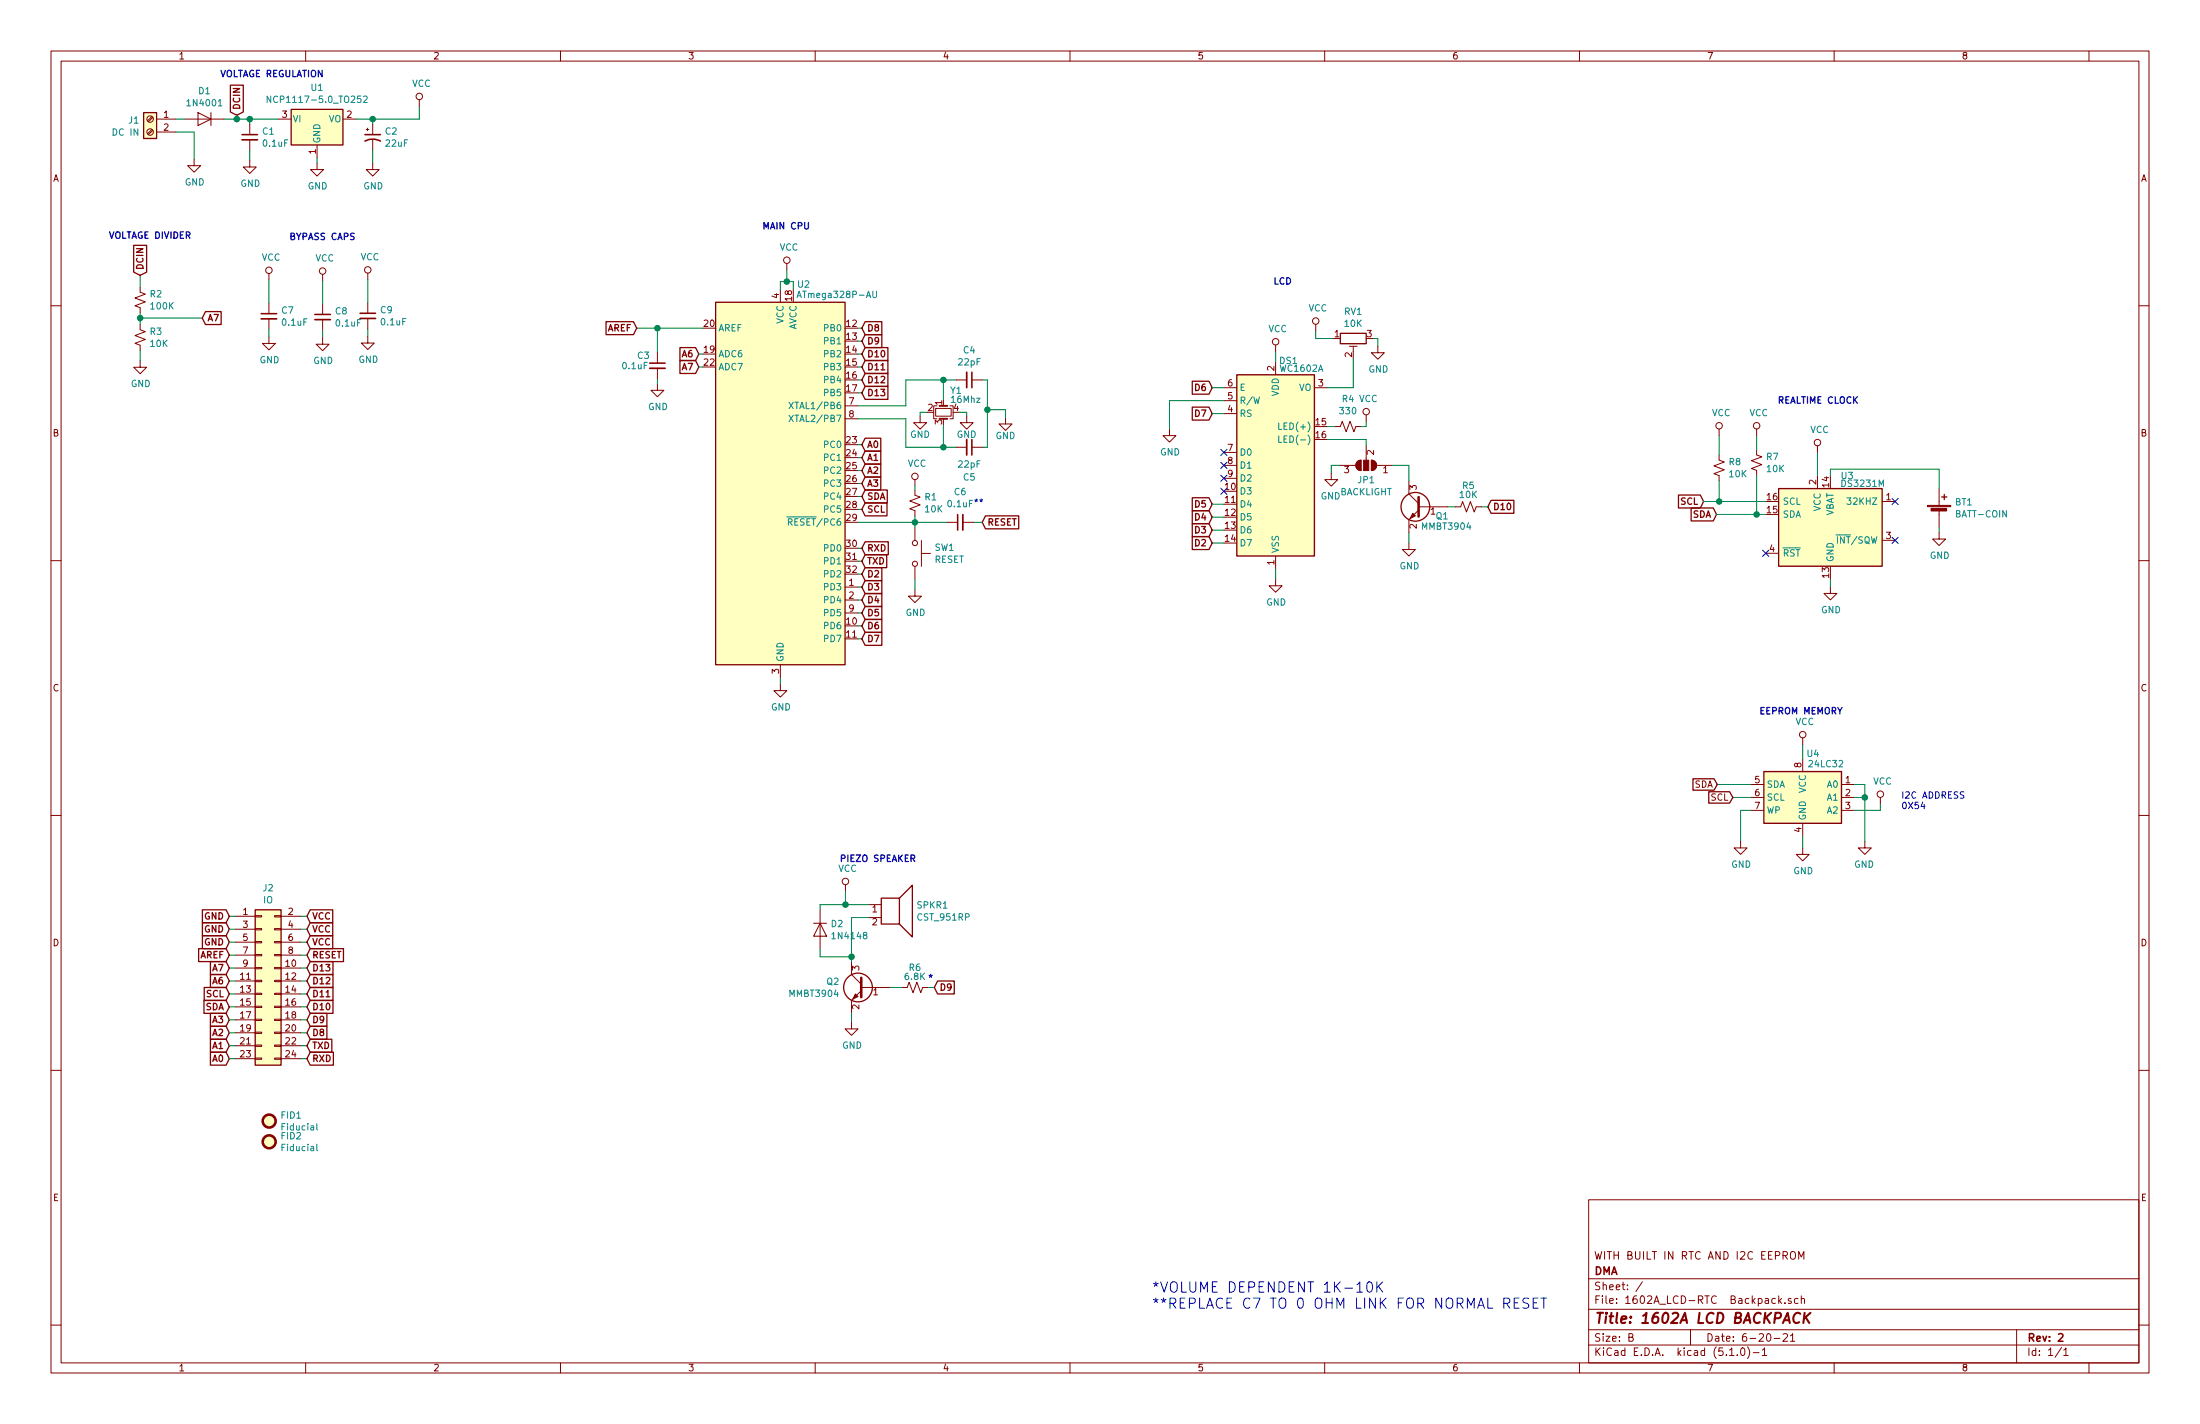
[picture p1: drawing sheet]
EESchema Schematic File Version 4
LIBS:1602A_LCD-RTC  Backpack-cache
EELAYER 29 0
EELAYER END
$Descr B 17000 11000
encoding utf-8
Sheet 1 1
Title "1602A LCD BACKPACK"
Date "6-20-21"
Rev "2"
Comp "DMA"
Comment1 "WITH BUILT IN RTC AND I2C EEPROM"
Comment2 ""
Comment3 ""
Comment4 ""
$EndDescr
$Comp
L Display_Character:WC1602A DS1
U 1 1
P 9857 3595
F 0 "DS1" H 9957 4405 50  0000 C CNN
F 1 "WC1602A" H 10057 4345 50  0000 C CNN
F 2 "Display:WC1602A" H 9857 2695 50  0001 C CIN
F 3 "http://www.wincomlcd.com/pdf/WC1602A-SFYLYHTC06.pdf" H 10557 3595 50  0001 C CNN
	1    9857 3595
	1    0    0    -1  
$EndComp
$Comp
L MCU_Microchip_ATmega:ATmega328P-AU U2
U 1 1
P 6030 3735
F 0 "U2" H 6210 5275 50  0000 C CNN
F 1 "ATmega328P-AU" H 6470 5195 50  0000 C CNN
F 2 "Package_QFP:TQFP-32_7x7mm_P0.8mm" H 6030 3735 50  0001 C CIN
F 3 "http://ww1.microchip.com/downloads/en/DeviceDoc/ATmega328_P%20AVR%20MCU%20with%20picoPower%20Technology%20Data%20Sheet%2040001984A.pdf" H 6030 3735 50  0001 C CNN
	1    6030 3735
	1    0    0    -1  
$EndComp
$Comp
L Device:R_Small_US R7
U 1 1
P 13574 3574
F 0 "R7" H 13644 3621 50  0000 L CNN
F 1 "10K" H 13644 3528 50  0000 L CNN
F 2 "Resistor_SMD:R_0805_2012Metric_Pad1.15x1.40mm_HandSolder" H 13574 3574 50  0001 C CNN
F 3 "~" H 13574 3574 50  0001 C CNN
	1    13574 3574
	1    0    0    -1  
$EndComp
$Comp
L Transistor_BJT:MMBT3904 Q2
U 1 1
P 6680 7628
F 0 "Q2" H 6871 7675 50  0000 L CNN
F 1 "MMBT3904" H 6871 7582 50  0000 L CNN
F 2 "Package_TO_SOT_SMD:SOT-23" H 6880 7553 50  0001 L CIN
F 3 "https://www.fairchildsemi.com/datasheets/2N/2N3904.pdf" H 6680 7628 50  0001 L CNN
	1    6680 7628
	-1   0    0    -1  
$EndComp
$Comp
L Device:CP1_Small C2
U 1 1
P 2880 1060
F 0 "C2" H 2971 1107 50  0000 L CNN
F 1 "22uF" H 2971 1014 50  0000 L CNN
F 2 "Capacitor_Tantalum_SMD:CP_EIA-3528-21_Kemet-B" H 2880 1060 50  0001 C CNN
F 3 "~" H 2880 1060 50  0001 C CNN
	1    2880 1060
	1    0    0    -1  
$EndComp
$Comp
L Switch:SW_Push SW1
U 1 1
P 7070 4275
F 0 "SW1" V 7023 4425 50  0000 L CNN
F 1 "RESET" V 7116 4425 50  0000 L CNN
F 2 "Button_Switch_SMD:SW_SPST_CK_RS282G05A3" H 7070 4475 50  0001 C CNN
F 3 "~" H 7070 4475 50  0001 C CNN
	1    7070 4275
	0    1    1    0   
$EndComp
$Comp
L Timer_RTC:DS3231M U3
U 1 1
P 14144 4074
F 0 "U3" H 14274 4474 50  0000 C CNN
F 1 "DS3231M" H 14394 4414 50  0000 C CNN
F 2 "Package_SO:SOIC-16W_7.5x10.3mm_P1.27mm" H 14144 3474 50  0001 C CNN
F 3 "http://datasheets.maximintegrated.com/en/ds/DS3231.pdf" H 14414 4124 50  0001 C CNN
	1    14144 4074
	1    0    0    -1  
$EndComp
$Comp
L Device:C_Small C1
U 1 1
P 1930 1060
F 0 "C1" H 2022 1107 50  0000 L CNN
F 1 "0.1uF" H 2022 1014 50  0000 L CNN
F 2 "Capacitor_SMD:C_0805_2012Metric_Pad1.15x1.40mm_HandSolder" H 1930 1060 50  0001 C CNN
F 3 "~" H 1930 1060 50  0001 C CNN
	1    1930 1060
	1    0    0    -1  
$EndComp
Wire Wire Line
	6630 2535 6660 2535
Wire Wire Line
	6630 2635 6660 2635
Wire Wire Line
	6630 2735 6660 2735
Wire Wire Line
	6630 2835 6660 2835
Wire Wire Line
	6630 2935 6660 2935
Wire Wire Line
	6630 3435 6660 3435
Wire Wire Line
	6630 3535 6660 3535
Wire Wire Line
	6630 3635 6660 3635
Wire Wire Line
	6630 3735 6660 3735
Wire Wire Line
	6630 3835 6660 3835
Wire Wire Line
	6630 3935 6660 3935
Wire Wire Line
	6630 4235 6660 4235
Wire Wire Line
	6630 4335 6660 4335
Wire Wire Line
	6630 4435 6660 4435
Wire Wire Line
	6630 4535 6660 4535
Wire Wire Line
	6630 4635 6660 4635
Wire Wire Line
	6630 4735 6660 4735
Wire Wire Line
	6630 4835 6660 4835
Wire Wire Line
	6630 4935 6660 4935
Text GLabel 6660 3435 2    50   Input ~ 10
A0
Text GLabel 6660 3535 2    50   Input ~ 10
A1
Text GLabel 6660 3635 2    50   Input ~ 10
A2
Text GLabel 6660 3735 2    50   Input ~ 10
A3
Text GLabel 6660 3835 2    50   Input ~ 10
SDA
Text GLabel 6660 3935 2    50   Input ~ 10
SCL
Text GLabel 7590 4035 2    50   Input ~ 10
RESET
Text GLabel 5400 2735 0    50   Input ~ 10
A6
Text GLabel 5400 2835 0    50   Input ~ 10
A7
Wire Wire Line
	5400 2735 5430 2735
Wire Wire Line
	5400 2835 5430 2835
Text GLabel 6660 4235 2    50   Input ~ 10
RXD
Text GLabel 6660 4335 2    50   Input ~ 10
TXD
Text GLabel 6660 4435 2    50   Input ~ 10
D2
Text GLabel 6660 4535 2    50   Input ~ 10
D3
Text GLabel 6660 4635 2    50   Input ~ 10
D4
Text GLabel 6660 4735 2    50   Input ~ 10
D5
Text GLabel 6660 4835 2    50   Input ~ 10
D6
Text GLabel 6660 4935 2    50   Input ~ 10
D7
Text GLabel 6660 2535 2    50   Input ~ 10
D8
Text GLabel 6660 2635 2    50   Input ~ 10
D9
Text GLabel 6660 2735 2    50   Input ~ 10
D10
Text GLabel 6660 2835 2    50   Input ~ 10
D11
Text GLabel 6660 2935 2    50   Input ~ 10
D12
Wire Wire Line
	6030 2235 6030 2175
Wire Wire Line
	6030 2175 6080 2175
Wire Wire Line
	6130 2175 6130 2235
Wire Wire Line
	6080 2175 6080 2085
Connection ~ 6080 2175
Wire Wire Line
	6080 2175 6130 2175
$Comp
L power:VCC #PWR0101
U 1 1
P 6080 2085
F 0 "#PWR0101" H 6080 1935 50  0001 C CNN
F 1 "VCC" H 6097 2261 50  0000 C CNN
F 2 "" H 6080 2085 50  0001 C CNN
F 3 "" H 6080 2085 50  0001 C CNN
	1    6080 2085
	1    0    0    -1  
$EndComp
Wire Wire Line
	5080 2535 5080 2725
Wire Wire Line
	4920 2535 5080 2535
$Comp
L power:GND #PWR0102
U 1 1
P 5080 2965
F 0 "#PWR0102" H 5080 2715 50  0001 C CNN
F 1 "GND" H 5085 2789 50  0000 C CNN
F 2 "" H 5080 2965 50  0001 C CNN
F 3 "" H 5080 2965 50  0001 C CNN
	1    5080 2965
	1    0    0    -1  
$EndComp
Wire Wire Line
	5080 2965 5080 2925
$Comp
L power:GND #PWR0103
U 1 1
P 7070 4555
F 0 "#PWR0103" H 7070 4305 50  0001 C CNN
F 1 "GND" H 7075 4379 50  0000 C CNN
F 2 "" H 7070 4555 50  0001 C CNN
F 3 "" H 7070 4555 50  0001 C CNN
	1    7070 4555
	1    0    0    -1  
$EndComp
$Comp
L Device:R_Small_US R1
U 1 1
P 7070 3885
F 0 "R1" H 7140 3932 50  0000 L CNN
F 1 "10K" H 7140 3839 50  0000 L CNN
F 2 "Resistor_SMD:R_0805_2012Metric_Pad1.15x1.40mm_HandSolder" H 7070 3885 50  0001 C CNN
F 3 "~" H 7070 3885 50  0001 C CNN
	1    7070 3885
	1    0    0    -1  
$EndComp
$Comp
L power:VCC #PWR0104
U 1 1
P 7070 3755
F 0 "#PWR0104" H 7070 3605 50  0001 C CNN
F 1 "VCC" H 7087 3931 50  0000 C CNN
F 2 "" H 7070 3755 50  0001 C CNN
F 3 "" H 7070 3755 50  0001 C CNN
	1    7070 3755
	1    0    0    -1  
$EndComp
Wire Wire Line
	7070 3785 7070 3755
Wire Wire Line
	6630 3035 6660 3035
Text GLabel 6660 3035 2    50   Input ~ 10
D13
$Comp
L Device:Battery_Cell BT1
U 1 1
P 14984 3974
F 0 "BT1" H 15104 4071 50  0000 L CNN
F 1 "BATT-COIN" H 15104 3978 50  0000 L CNN
F 2 "Battery:BatteryHolder_Keystone_3000_1x12mm" V 14984 4034 50  0001 C CNN
F 3 "~" V 14984 4034 50  0001 C CNN
	1    14984 3974
	1    0    0    -1  
$EndComp
Wire Wire Line
	7070 4555 7070 4475
Wire Wire Line
	7070 4075 7070 4035
Wire Wire Line
	6630 4035 7070 4035
Wire Wire Line
	7070 4035 7070 3985
Text GLabel 9367 3195 0    50   Input ~ 10
D7
Text GLabel 9367 2995 0    50   Input ~ 10
D6
Text GLabel 9367 3895 0    50   Input ~ 10
D5
Text GLabel 9367 3995 0    50   Input ~ 10
D4
Text GLabel 9367 4095 0    50   Input ~ 10
D3
Text GLabel 9367 4195 0    50   Input ~ 10
D2
Wire Wire Line
	9457 3895 9367 3895
Wire Wire Line
	9457 3995 9367 3995
Wire Wire Line
	9457 4095 9367 4095
Wire Wire Line
	9457 4195 9367 4195
Wire Wire Line
	9457 3195 9367 3195
Wire Wire Line
	9457 2995 9367 2995
Wire Wire Line
	10357 3595 10287 3595
$Comp
L power:GND #PWR0107
U 1 1
P 9857 4475
F 0 "#PWR0107" H 9857 4225 50  0001 C CNN
F 1 "GND" H 9862 4299 50  0000 C CNN
F 2 "" H 9857 4475 50  0001 C CNN
F 3 "" H 9857 4475 50  0001 C CNN
	1    9857 4475
	1    0    0    -1  
$EndComp
Wire Wire Line
	9857 4475 9857 4395
Wire Wire Line
	9457 3095 9037 3095
Wire Wire Line
	9037 3095 9037 3315
$Comp
L power:GND #PWR0108
U 1 1
P 9037 3315
F 0 "#PWR0108" H 9037 3065 50  0001 C CNN
F 1 "GND" H 9042 3139 50  0000 C CNN
F 2 "" H 9037 3315 50  0001 C CNN
F 3 "" H 9037 3315 50  0001 C CNN
	1    9037 3315
	1    0    0    -1  
$EndComp
Wire Wire Line
	9857 2795 9857 2715
$Comp
L power:VCC #PWR0109
U 1 1
P 9857 2715
F 0 "#PWR0109" H 9857 2565 50  0001 C CNN
F 1 "VCC" H 9874 2891 50  0000 C CNN
F 2 "" H 9857 2715 50  0001 C CNN
F 3 "" H 9857 2715 50  0001 C CNN
	1    9857 2715
	1    0    0    -1  
$EndComp
Wire Wire Line
	2880 920  2880 960 
Wire Wire Line
	3240 920  3240 820 
Connection ~ 2880 920 
$Comp
L power:VCC #PWR0112
U 1 1
P 3240 820
F 0 "#PWR0112" H 3240 670 50  0001 C CNN
F 1 "VCC" H 3257 996 50  0000 C CNN
F 2 "" H 3240 820 50  0001 C CNN
F 3 "" H 3240 820 50  0001 C CNN
	1    3240 820 
	1    0    0    -1  
$EndComp
Wire Wire Line
	1930 960  1930 920 
Connection ~ 1930 920 
Wire Wire Line
	1930 920  2150 920 
Wire Wire Line
	2450 1220 2450 1260
Wire Wire Line
	2880 1160 2880 1260
Wire Wire Line
	1930 1160 1930 1240
$Comp
L power:GND #PWR0113
U 1 1
P 1930 1240
F 0 "#PWR0113" H 1930 990 50  0001 C CNN
F 1 "GND" H 1935 1064 50  0000 C CNN
F 2 "" H 1930 1240 50  0001 C CNN
F 3 "" H 1930 1240 50  0001 C CNN
	1    1930 1240
	1    0    0    -1  
$EndComp
$Comp
L power:GND #PWR0114
U 1 1
P 2450 1260
F 0 "#PWR0114" H 2450 1010 50  0001 C CNN
F 1 "GND" H 2455 1084 50  0000 C CNN
F 2 "" H 2450 1260 50  0001 C CNN
F 3 "" H 2450 1260 50  0001 C CNN
	1    2450 1260
	1    0    0    -1  
$EndComp
$Comp
L power:GND #PWR0115
U 1 1
P 2880 1260
F 0 "#PWR0115" H 2880 1010 50  0001 C CNN
F 1 "GND" H 2885 1084 50  0000 C CNN
F 2 "" H 2880 1260 50  0001 C CNN
F 3 "" H 2880 1260 50  0001 C CNN
	1    2880 1260
	1    0    0    -1  
$EndComp
$Comp
L power:GND #PWR0116
U 1 1
P 1500 1230
F 0 "#PWR0116" H 1500 980 50  0001 C CNN
F 1 "GND" H 1505 1054 50  0000 C CNN
F 2 "" H 1500 1230 50  0001 C CNN
F 3 "" H 1500 1230 50  0001 C CNN
	1    1500 1230
	1    0    0    -1  
$EndComp
Wire Wire Line
	1730 920  1830 920 
Wire Wire Line
	13284 3874 13284 3714
Wire Wire Line
	13644 3974 13574 3974
Text GLabel 13164 3874 0    50   Input ~ 10
SCL
Text GLabel 13264 3974 0    50   Input ~ 10
SDA
Wire Wire Line
	13574 3974 13574 3674
Connection ~ 13574 3974
$Comp
L Device:R_Small_US R8
U 1 1
P 13284 3614
F 0 "R8" H 13354 3661 50  0000 L CNN
F 1 "10K" H 13354 3568 50  0000 L CNN
F 2 "Resistor_SMD:R_0805_2012Metric_Pad1.15x1.40mm_HandSolder" H 13284 3614 50  0001 C CNN
F 3 "~" H 13284 3614 50  0001 C CNN
	1    13284 3614
	1    0    0    -1  
$EndComp
Wire Wire Line
	13264 3974 13574 3974
Connection ~ 13284 3874
Wire Wire Line
	13284 3874 13644 3874
Wire Wire Line
	13164 3874 13284 3874
Wire Wire Line
	13574 3474 13574 3364
Wire Wire Line
	13284 3514 13284 3364
$Comp
L power:VCC #PWR0117
U 1 1
P 13574 3364
F 0 "#PWR0117" H 13574 3214 50  0001 C CNN
F 1 "VCC" H 13591 3540 50  0000 C CNN
F 2 "" H 13574 3364 50  0001 C CNN
F 3 "" H 13574 3364 50  0001 C CNN
	1    13574 3364
	1    0    0    -1  
$EndComp
$Comp
L power:VCC #PWR0118
U 1 1
P 13284 3364
F 0 "#PWR0118" H 13284 3214 50  0001 C CNN
F 1 "VCC" H 13301 3540 50  0000 C CNN
F 2 "" H 13284 3364 50  0001 C CNN
F 3 "" H 13284 3364 50  0001 C CNN
	1    13284 3364
	1    0    0    -1  
$EndComp
Wire Wire Line
	14044 3674 14044 3494
$Comp
L power:VCC #PWR0119
U 1 1
P 14044 3494
F 0 "#PWR0119" H 14044 3344 50  0001 C CNN
F 1 "VCC" H 14061 3670 50  0000 C CNN
F 2 "" H 14044 3494 50  0001 C CNN
F 3 "" H 14044 3494 50  0001 C CNN
	1    14044 3494
	1    0    0    -1  
$EndComp
Wire Wire Line
	14144 3674 14144 3624
Wire Wire Line
	14144 3624 14984 3624
Wire Wire Line
	14984 3624 14984 3774
Wire Wire Line
	14984 4074 14984 4114
$Comp
L power:GND #PWR0120
U 1 1
P 14984 4114
F 0 "#PWR0120" H 14984 3864 50  0001 C CNN
F 1 "GND" H 14989 3938 50  0000 C CNN
F 2 "" H 14984 4114 50  0001 C CNN
F 3 "" H 14984 4114 50  0001 C CNN
	1    14984 4114
	1    0    0    -1  
$EndComp
Wire Wire Line
	14144 4474 14144 4534
$Comp
L power:GND #PWR0121
U 1 1
P 14144 4534
F 0 "#PWR0121" H 14144 4284 50  0001 C CNN
F 1 "GND" H 14149 4358 50  0000 C CNN
F 2 "" H 14144 4534 50  0001 C CNN
F 3 "" H 14144 4534 50  0001 C CNN
	1    14144 4534
	1    0    0    -1  
$EndComp
Wire Wire Line
	6580 7828 6580 7898
$Comp
L power:GND #PWR0122
U 1 1
P 6580 7898
F 0 "#PWR0122" H 6580 7648 50  0001 C CNN
F 1 "GND" H 6585 7722 50  0000 C CNN
F 2 "" H 6580 7898 50  0001 C CNN
F 3 "" H 6580 7898 50  0001 C CNN
	1    6580 7898
	1    0    0    -1  
$EndComp
Wire Wire Line
	6880 7628 6970 7628
Wire Wire Line
	7170 7628 7220 7628
Text GLabel 7220 7628 2    50   Input ~ 10
D9
Wire Wire Line
	6030 5235 6030 5285
$Comp
L power:GND #PWR0124
U 1 1
P 6030 5285
F 0 "#PWR0124" H 6030 5035 50  0001 C CNN
F 1 "GND" H 6035 5109 50  0000 C CNN
F 2 "" H 6030 5285 50  0001 C CNN
F 3 "" H 6030 5285 50  0001 C CNN
	1    6030 5285
	1    0    0    -1  
$EndComp
Wire Wire Line
	10457 2995 10457 2765
Wire Wire Line
	10257 2995 10457 2995
Wire Wire Line
	10517 3295 10557 3295
Wire Wire Line
	10557 3295 10557 3255
$Comp
L power:VCC #PWR0130
U 1 1
P 10557 3255
F 0 "#PWR0130" H 10557 3105 50  0001 C CNN
F 1 "VCC" H 10574 3431 50  0000 C CNN
F 2 "" H 10557 3255 50  0001 C CNN
F 3 "" H 10557 3255 50  0001 C CNN
	1    10557 3255
	1    0    0    -1  
$EndComp
$Comp
L power:GND #PWR0131
U 1 1
P 10287 3655
F 0 "#PWR0131" H 10287 3405 50  0001 C CNN
F 1 "GND" H 10292 3479 50  0000 C CNN
F 2 "" H 10287 3655 50  0001 C CNN
F 3 "" H 10287 3655 50  0001 C CNN
	1    10287 3655
	-1   0    0    -1  
$EndComp
Wire Wire Line
	10287 3655 10287 3595
Text GLabel 2372 7078 2    50   Input ~ 10
VCC
Text GLabel 2372 7178 2    50   Input ~ 10
VCC
Text GLabel 1772 7178 0    50   Input ~ 10
GND
Text GLabel 1772 7278 0    50   Input ~ 10
GND
Text GLabel 1772 8178 0    50   Input ~ 10
A0
Text GLabel 1772 8078 0    50   Input ~ 10
A1
Text GLabel 1772 7978 0    50   Input ~ 10
A2
Text GLabel 1772 7878 0    50   Input ~ 10
A3
Text GLabel 1772 7678 0    50   Input ~ 10
SCL
Text GLabel 1772 7778 0    50   Input ~ 10
SDA
Text GLabel 1772 7578 0    50   Input ~ 10
A6
Text GLabel 1772 7478 0    50   Input ~ 10
A7
Text GLabel 2372 7978 2    50   Input ~ 10
D8
Text GLabel 2372 7878 2    50   Input ~ 10
D9
Text GLabel 2372 7778 2    50   Input ~ 10
D10
Text GLabel 2372 7678 2    50   Input ~ 10
D11
Text GLabel 2372 7578 2    50   Input ~ 10
D12
Text GLabel 2372 7478 2    50   Input ~ 10
D13
Text GLabel 2372 7378 2    50   Input ~ 10
RESET
Wire Wire Line
	2372 7078 2322 7078
Wire Wire Line
	2372 7178 2322 7178
Wire Wire Line
	2372 7278 2322 7278
Wire Wire Line
	2372 7378 2322 7378
Wire Wire Line
	2372 7478 2322 7478
Wire Wire Line
	2372 7578 2322 7578
Wire Wire Line
	2372 7678 2322 7678
Wire Wire Line
	2372 7778 2322 7778
Wire Wire Line
	2372 7878 2322 7878
Wire Wire Line
	2372 7978 2322 7978
Wire Wire Line
	2372 8078 2322 8078
Wire Wire Line
	2372 8178 2322 8178
Wire Wire Line
	1822 7078 1772 7078
Wire Wire Line
	1822 7178 1772 7178
Wire Wire Line
	1822 7278 1772 7278
Wire Wire Line
	1822 7378 1772 7378
Wire Wire Line
	1822 7478 1772 7478
Wire Wire Line
	1822 7578 1772 7578
Wire Wire Line
	1822 7678 1772 7678
Wire Wire Line
	1822 7778 1772 7778
Wire Wire Line
	1822 7978 1772 7978
Wire Wire Line
	1822 7878 1772 7878
Wire Wire Line
	1822 8078 1772 8078
Wire Wire Line
	1822 8178 1772 8178
NoConn ~ 9457 3495
NoConn ~ 9457 3595
NoConn ~ 9457 3695
NoConn ~ 9457 3795
NoConn ~ 13644 4274
NoConn ~ 14644 4174
NoConn ~ 14644 3874
Text GLabel 1772 7078 0    50   Input ~ 10
GND
$Comp
L Regulator_Linear:NCP1117-5.0_TO252 U1
U 1 1
P 2450 920
F 0 "U1" H 2450 1165 50  0000 C CNN
F 1 "NCP1117-5.0_TO252" H 2450 1072 50  0000 C CNN
F 2 "Package_TO_SOT_SMD:TO-252-2" H 2450 1145 50  0001 C CNN
F 3 "http://www.onsemi.com/pub_link/Collateral/NCP1117-D.PDF" H 2450 920 50  0001 C CNN
	1    2450 920 
	1    0    0    -1  
$EndComp
$Comp
L Connector:Screw_Terminal_01x02 J1
U 1 1
P 1160 920
F 0 "J1" H 1240 912 50  0000 L CNN
F 1 "DC IN" H 1240 819 50  0000 L CNN
F 2 "TerminalBlock:TerminalBlock_bornier-2_P5.08mm" H 1160 920 50  0001 C CNN
F 3 "~" H 1160 920 50  0001 C CNN
	1    1160 920 
	-1   0    0    -1  
$EndComp
$Comp
L Diode:1N4001 D1
U 1 1
P 1580 920
F 0 "D1" H 1580 1139 50  0000 C CNN
F 1 "1N4001" H 1580 1046 50  0000 C CNN
F 2 "Diode_SMD:D_SMA" H 1580 745 50  0001 C CNN
F 3 "http://www.vishay.com/docs/88503/1n4001.pdf" H 1580 920 50  0001 C CNN
	1    1580 920 
	-1   0    0    -1  
$EndComp
Wire Wire Line
	1360 920  1430 920 
Wire Wire Line
	1360 1020 1500 1020
Wire Wire Line
	1500 1020 1500 1230
Wire Wire Line
	2750 920  2880 920 
$Comp
L power:GND #PWR0106
U 1 1
P 7770 3225
F 0 "#PWR0106" H 7770 2975 50  0001 C CNN
F 1 "GND" H 7770 3085 50  0000 C CNN
F 2 "" H 7770 3225 50  0001 C CNN
F 3 "" H 7770 3225 50  0001 C CNN
	1    7770 3225
	1    0    0    -1  
$EndComp
$Comp
L power:GND #PWR0132
U 1 1
P 7110 3215
F 0 "#PWR0132" H 7110 2965 50  0001 C CNN
F 1 "GND" H 7110 3075 50  0000 C CNN
F 2 "" H 7110 3215 50  0001 C CNN
F 3 "" H 7110 3215 50  0001 C CNN
	1    7110 3215
	1    0    0    -1  
$EndComp
$Comp
L Device:Crystal_GND24_Small Y1
U 1 1
P 7290 3185
F 0 "Y1" V 7120 3235 50  0000 L CNN
F 1 "16Mhz" V 7190 3235 50  0000 L CNN
F 2 "Crystal:Crystal_SMD_2520-4Pin_2.5x2.0mm" H 7290 3185 50  0001 C CNN
F 3 "~" H 7290 3185 50  0001 C CNN
	1    7290 3185
	0    1    1    0   
$EndComp
Wire Wire Line
	7165 3185 7110 3185
Wire Wire Line
	7110 3185 7110 3215
Connection ~ 7070 4035
Wire Wire Line
	7520 4035 7590 4035
Wire Wire Line
	7070 4035 7320 4035
Wire Wire Line
	7000 2935 7290 2935
Wire Wire Line
	7290 2935 7390 2935
Connection ~ 7290 2935
Wire Wire Line
	7630 3165 7770 3165
Wire Wire Line
	7770 3165 7770 3225
Connection ~ 7630 3165
Text GLabel 1772 7378 0    50   Input ~ 10
AREF
Text GLabel 2372 7278 2    50   Input ~ 10
VCC
$Comp
L power:GND #PWR0133
U 1 1
P 7470 3215
F 0 "#PWR0133" H 7470 2965 50  0001 C CNN
F 1 "GND" H 7470 3075 50  0000 C CNN
F 2 "" H 7470 3215 50  0001 C CNN
F 3 "" H 7470 3215 50  0001 C CNN
	1    7470 3215
	-1   0    0    -1  
$EndComp
Wire Wire Line
	7415 3185 7470 3185
Wire Wire Line
	7470 3185 7470 3215
Wire Wire Line
	7590 3455 7630 3455
Wire Wire Line
	7630 3165 7630 3455
Wire Wire Line
	7290 3285 7290 3455
Connection ~ 7290 3455
Wire Wire Line
	7290 3455 7390 3455
Wire Wire Line
	7590 2935 7630 2935
Wire Wire Line
	7630 2935 7630 3165
Wire Wire Line
	7290 2935 7290 3085
Wire Wire Line
	7000 2935 7000 3135
Wire Wire Line
	7000 3455 7000 3235
Wire Wire Line
	7000 3455 7290 3455
Wire Wire Line
	6630 3135 7000 3135
Wire Wire Line
	6630 3235 7000 3235
Connection ~ 5080 2535
Wire Wire Line
	5080 2535 5430 2535
Text GLabel 4920 2535 0    50   Input ~ 10
AREF
$Comp
L Device:R_Small_US R2
U 1 1
P 1083 2317
F 0 "R2" H 1153 2364 50  0000 L CNN
F 1 "100K" H 1153 2271 50  0000 L CNN
F 2 "Resistor_SMD:R_1206_3216Metric_Pad1.42x1.75mm_HandSolder" H 1083 2317 50  0001 C CNN
F 3 "~" H 1083 2317 50  0001 C CNN
	1    1083 2317
	1    0    0    -1  
$EndComp
$Comp
L Device:R_Small_US R3
U 1 1
P 1083 2607
F 0 "R3" H 1153 2654 50  0000 L CNN
F 1 "10K" H 1153 2561 50  0000 L CNN
F 2 "Resistor_SMD:R_1206_3216Metric_Pad1.42x1.75mm_HandSolder" H 1083 2607 50  0001 C CNN
F 3 "~" H 1083 2607 50  0001 C CNN
	1    1083 2607
	1    0    0    -1  
$EndComp
$Comp
L power:GND #PWR0136
U 1 1
P 1083 2787
F 0 "#PWR0136" H 1083 2537 50  0001 C CNN
F 1 "GND" H 1088 2611 50  0000 C CNN
F 2 "" H 1083 2787 50  0001 C CNN
F 3 "" H 1083 2787 50  0001 C CNN
	1    1083 2787
	1    0    0    -1  
$EndComp
Wire Wire Line
	1083 2507 1083 2457
Wire Wire Line
	1083 2217 1083 2127
Wire Wire Line
	1083 2787 1083 2707
Wire Wire Line
	1083 2457 1563 2457
Connection ~ 1083 2457
Wire Wire Line
	1083 2457 1083 2417
Text GLabel 1563 2457 2    50   Input ~ 10
A7
$Comp
L Connector_Generic:Conn_02x12_Odd_Even J2
U 1 1
P 2022 7578
F 0 "J2" H 2072 8298 50  0000 C CNN
F 1 "IO" H 2072 8205 50  0000 C CNN
F 2 "Connector_PinSocket_2.54mm:PinSocket_2x12_P2.54mm_Vertical" H 2022 7578 50  0001 C CNN
F 3 "~" H 2022 7578 50  0001 C CNN
	1    2022 7578
	1    0    0    -1  
$EndComp
Text GLabel 2372 8078 2    50   Input ~ 10
TXD
Text GLabel 2372 8178 2    50   Input ~ 10
RXD
Text GLabel 1083 2127 1    50   Input ~ 10
DCIN
Text GLabel 1830 890  1    50   Input ~ 10
DCIN
Wire Wire Line
	1830 890  1830 920 
Connection ~ 1830 920 
Wire Wire Line
	1830 920  1930 920 
Wire Wire Line
	10647 2615 10647 2675
Wire Wire Line
	10607 2615 10647 2615
$Comp
L power:GND #PWR0111
U 1 1
P 10647 2675
F 0 "#PWR0111" H 10647 2425 50  0001 C CNN
F 1 "GND" H 10652 2499 50  0000 C CNN
F 2 "" H 10647 2675 50  0001 C CNN
F 3 "" H 10647 2675 50  0001 C CNN
	1    10647 2675
	1    0    0    -1  
$EndComp
Wire Wire Line
	10307 2615 10167 2615
$Comp
L power:VCC #PWR0129
U 1 1
P 10167 2555
F 0 "#PWR0129" H 10167 2405 50  0001 C CNN
F 1 "VCC" H 10184 2731 50  0000 C CNN
F 2 "" H 10167 2555 50  0001 C CNN
F 3 "" H 10167 2555 50  0001 C CNN
	1    10167 2555
	1    0    0    -1  
$EndComp
Wire Wire Line
	10167 2615 10167 2555
Wire Wire Line
	2870 920  2880 920 
Wire Wire Line
	2880 920  3240 920 
Wire Wire Line
	10257 3295 10317 3295
$Comp
L Jumper:SolderJumper_3_Open JP1
U 1 1
P 10557 3595
F 0 "JP1" H 10557 3711 50  0000 C CNN
F 1 "BACKLIGHT" H 10557 3804 50  0000 C CNN
F 2 "Jumper:SolderJumper-3_P1.3mm_Open_Pad1.0x1.5mm" H 10557 3595 50  0001 C CNN
F 3 "~" H 10557 3595 50  0001 C CNN
	1    10557 3595
	-1   0    0    1   
$EndComp
Text GLabel 11497 3915 2    50   Input ~ 10
D10
Wire Wire Line
	11447 3915 11497 3915
$Comp
L power:GND #PWR0110
U 1 1
P 10887 4195
F 0 "#PWR0110" H 10887 3945 50  0001 C CNN
F 1 "GND" H 10892 4019 50  0000 C CNN
F 2 "" H 10887 4195 50  0001 C CNN
F 3 "" H 10887 4195 50  0001 C CNN
	1    10887 4195
	1    0    0    -1  
$EndComp
Wire Wire Line
	10887 4115 10887 4195
Wire Wire Line
	11187 3915 11247 3915
$Comp
L Transistor_BJT:MMBT3904 Q1
U 1 1
P 10987 3915
F 0 "Q1" H 10777 3845 50  0000 L CNN
F 1 "MMBT3904" H 10597 3765 50  0000 L CNN
F 2 "Package_TO_SOT_SMD:SOT-23" H 11187 3840 50  0001 L CIN
F 3 "https://www.fairchildsemi.com/datasheets/2N/2N3904.pdf" H 10987 3915 50  0001 L CNN
	1    10987 3915
	-1   0    0    -1  
$EndComp
Wire Wire Line
	10887 3595 10757 3595
Wire Wire Line
	10887 3595 10887 3715
Wire Wire Line
	10257 3395 10557 3395
Wire Wire Line
	10557 3395 10557 3445
$Comp
L Device:Speaker SPKR1
U 1 1
P 6910 6988
F 0 "SPKR1" H 7080 6985 50  0000 L CNN
F 1 "CST_951RP" H 7080 6892 50  0000 L CNN
F 2 "Buzzer_Beeper:MagneticBuzzer_CUI_CST-931RP-A" H 6910 6788 50  0001 C CNN
F 3 "~" H 6900 6938 50  0001 C CNN
	1    6910 6988
	1    0    0    -1  
$EndComp
Wire Wire Line
	6710 7088 6580 7088
Wire Wire Line
	6580 7088 6580 7391
$Comp
L Device:R_POT_TRIM RV1
U 1 1
P 10457 2615
F 0 "RV1" V 10247 2615 50  0000 C CNN
F 1 "10K" V 10340 2615 50  0000 C CNN
F 2 "Potentiometer_THT:Potentiometer_Bourns_3386P_Vertical" H 10457 2615 50  0001 C CNN
F 3 "~" H 10457 2615 50  0001 C CNN
	1    10457 2615
	0    -1   1    0   
$EndComp
$Comp
L Device:C_Small C3
U 1 1
P 5080 2825
F 0 "C3" H 4920 2905 50  0000 L CNN
F 1 "0.1uF" H 4800 2825 50  0000 L CNN
F 2 "Capacitor_SMD:C_0805_2012Metric_Pad1.15x1.40mm_HandSolder" H 5080 2825 50  0001 C CNN
F 3 "~" H 5080 2825 50  0001 C CNN
	1    5080 2825
	1    0    0    -1  
$EndComp
$Comp
L Device:C_Small C6
U 1 1
P 7420 4035
F 0 "C6" V 7652 4035 50  0000 C CNN
F 1 "0.1uF" V 7559 4035 50  0000 C CNN
F 2 "Capacitor_SMD:C_0805_2012Metric_Pad1.15x1.40mm_HandSolder" H 7420 4035 50  0001 C CNN
F 3 "~" H 7420 4035 50  0001 C CNN
	1    7420 4035
	0    -1   -1   0   
$EndComp
$Comp
L Device:C_Small C5
U 1 1
P 7490 3455
F 0 "C5" V 7720 3455 50  0000 C CNN
F 1 "22pF" V 7620 3455 50  0000 C CNN
F 2 "Capacitor_SMD:C_0805_2012Metric_Pad1.15x1.40mm_HandSolder" H 7490 3455 50  0001 C CNN
F 3 "~" H 7490 3455 50  0001 C CNN
	1    7490 3455
	0    1    1    0   
$EndComp
$Comp
L Device:C_Small C4
U 1 1
P 7490 2935
F 0 "C4" V 7258 2935 50  0000 C CNN
F 1 "22pF" V 7351 2935 50  0000 C CNN
F 2 "Capacitor_SMD:C_0805_2012Metric_Pad1.15x1.40mm_HandSolder" H 7490 2935 50  0001 C CNN
F 3 "~" H 7490 2935 50  0001 C CNN
	1    7490 2935
	0    1    1    0   
$EndComp
$Comp
L power:VCC #PWR0125
U 1 1
P 2493 2169
F 0 "#PWR0125" H 2493 2019 50  0001 C CNN
F 1 "VCC" H 2510 2345 50  0000 C CNN
F 2 "" H 2493 2169 50  0001 C CNN
F 3 "" H 2493 2169 50  0001 C CNN
	1    2493 2169
	1    0    0    -1  
$EndComp
$Comp
L Device:C_Small C8
U 1 1
P 2493 2449
F 0 "C8" H 2585 2496 50  0000 L CNN
F 1 "0.1uF" H 2585 2403 50  0000 L CNN
F 2 "Capacitor_SMD:C_0805_2012Metric_Pad1.15x1.40mm_HandSolder" H 2493 2449 50  0001 C CNN
F 3 "~" H 2493 2449 50  0001 C CNN
	1    2493 2449
	1    0    0    -1  
$EndComp
Wire Wire Line
	2493 2549 2493 2609
$Comp
L power:GND #PWR0126
U 1 1
P 2493 2609
F 0 "#PWR0126" H 2493 2359 50  0001 C CNN
F 1 "GND" H 2498 2433 50  0000 C CNN
F 2 "" H 2493 2609 50  0001 C CNN
F 3 "" H 2493 2609 50  0001 C CNN
	1    2493 2609
	1    0    0    -1  
$EndComp
Wire Wire Line
	2493 2169 2493 2349
$Comp
L power:VCC #PWR0128
U 1 1
P 2078 2163
F 0 "#PWR0128" H 2078 2013 50  0001 C CNN
F 1 "VCC" H 2095 2339 50  0000 C CNN
F 2 "" H 2078 2163 50  0001 C CNN
F 3 "" H 2078 2163 50  0001 C CNN
	1    2078 2163
	1    0    0    -1  
$EndComp
$Comp
L Device:C_Small C7
U 1 1
P 2078 2443
F 0 "C7" H 2170 2490 50  0000 L CNN
F 1 "0.1uF" H 2170 2397 50  0000 L CNN
F 2 "Capacitor_SMD:C_0805_2012Metric_Pad1.15x1.40mm_HandSolder" H 2078 2443 50  0001 C CNN
F 3 "~" H 2078 2443 50  0001 C CNN
	1    2078 2443
	1    0    0    -1  
$EndComp
Wire Wire Line
	2078 2543 2078 2603
$Comp
L power:GND #PWR0135
U 1 1
P 2078 2603
F 0 "#PWR0135" H 2078 2353 50  0001 C CNN
F 1 "GND" H 2083 2427 50  0000 C CNN
F 2 "" H 2078 2603 50  0001 C CNN
F 3 "" H 2078 2603 50  0001 C CNN
	1    2078 2603
	1    0    0    -1  
$EndComp
Wire Wire Line
	2078 2163 2078 2343
Text Notes 1697 608  0    50   ~ 10
VOLTAGE REGULATION
Text Notes 2231 1866 0    50   ~ 10
BYPASS CAPS
Text Notes 836  1856 0    50   ~ 10
VOLTAGE DIVIDER
Text Notes 9835 2210 0    50   ~ 10
LCD
Text Notes 13732 3130 0    50   ~ 10
REALTIME CLOCK
Text Notes 6484 6670 0    50   ~ 10
PIEZO SPEAKER
Text Notes 5886 1784 0    50   ~ 10
MAIN CPU
Text Notes 7166 7592 0    50   ~ 10
*
Text Notes 8899 10120 0    79   ~ 0
*VOLUME DEPENDENT 1K-10K\n**REPLACE C7 TO 0 OHM LINK FOR NORMAL RESET
$Comp
L power:VCC #PWR0137
U 1 1
P 2842 2160
F 0 "#PWR0137" H 2842 2010 50  0001 C CNN
F 1 "VCC" H 2859 2336 50  0000 C CNN
F 2 "" H 2842 2160 50  0001 C CNN
F 3 "" H 2842 2160 50  0001 C CNN
	1    2842 2160
	1    0    0    -1  
$EndComp
$Comp
L Device:C_Small C9
U 1 1
P 2842 2440
F 0 "C9" H 2934 2487 50  0000 L CNN
F 1 "0.1uF" H 2934 2394 50  0000 L CNN
F 2 "Capacitor_SMD:C_0805_2012Metric_Pad1.15x1.40mm_HandSolder" H 2842 2440 50  0001 C CNN
F 3 "~" H 2842 2440 50  0001 C CNN
	1    2842 2440
	1    0    0    -1  
$EndComp
Wire Wire Line
	2842 2540 2842 2600
$Comp
L power:GND #PWR0138
U 1 1
P 2842 2600
F 0 "#PWR0138" H 2842 2350 50  0001 C CNN
F 1 "GND" H 2847 2424 50  0000 C CNN
F 2 "" H 2842 2600 50  0001 C CNN
F 3 "" H 2842 2600 50  0001 C CNN
	1    2842 2600
	1    0    0    -1  
$EndComp
Wire Wire Line
	2842 2160 2842 2340
Wire Wire Line
	6337 6988 6533 6988
Wire Wire Line
	6337 7391 6580 7391
Connection ~ 6580 7391
Wire Wire Line
	6580 7391 6580 7428
$Comp
L power:VCC #PWR0123
U 1 1
P 6533 6884
F 0 "#PWR0123" H 6533 6734 50  0001 C CNN
F 1 "VCC" H 6550 7060 50  0000 C CNN
F 2 "" H 6533 6884 50  0001 C CNN
F 3 "" H 6533 6884 50  0001 C CNN
	1    6533 6884
	1    0    0    -1  
$EndComp
$Comp
L Device:D D2
U 1 1
P 6337 7182
F 0 "D2" V 6290 7261 50  0000 L CNN
F 1 "1N4148" V 6383 7261 50  0000 L CNN
F 2 "Diode_SMD:D_MiniMELF" H 6337 7182 50  0001 C CNN
F 3 "~" H 6337 7182 50  0001 C CNN
	1    6337 7182
	0    1    1    0   
$EndComp
Wire Wire Line
	6337 7332 6337 7391
Wire Wire Line
	6337 6988 6337 7032
Wire Wire Line
	6533 6884 6533 6988
Connection ~ 6533 6988
Wire Wire Line
	6533 6988 6710 6988
$Comp
L Device:R_Small_US R6
U 1 1
P 7070 7628
F 0 "R6" V 7220 7628 50  0000 C CNN
F 1 "6.8K" V 7150 7628 50  0000 C CNN
F 2 "Resistor_SMD:R_0805_2012Metric_Pad1.15x1.40mm_HandSolder" H 7070 7628 50  0001 C CNN
F 3 "~" H 7070 7628 50  0001 C CNN
	1    7070 7628
	0    -1   -1   0   
$EndComp
$Comp
L Device:R_Small_US R5
U 1 1
P 11347 3915
F 0 "R5" V 11507 3915 50  0000 C CNN
F 1 "10K" V 11437 3915 50  0000 C CNN
F 2 "Resistor_SMD:R_0805_2012Metric_Pad1.15x1.40mm_HandSolder" H 11347 3915 50  0001 C CNN
F 3 "~" H 11347 3915 50  0001 C CNN
	1    11347 3915
	0    -1   -1   0   
$EndComp
$Comp
L Memory_EEPROM:24LC32 U4
U 1 1
P 13930 6160
F 0 "U4" H 13850 6500 50  0000 C CNN
F 1 "24LC32" H 13750 6420 50  0000 C CNN
F 2 "Package_SO:SOIC-8_3.9x4.9mm_P1.27mm" H 13930 6160 50  0001 C CNN
F 3 "http://ww1.microchip.com/downloads/en/DeviceDoc/21072G.pdf" H 13930 6160 50  0001 C CNN
	1    13930 6160
	-1   0    0    -1  
$EndComp
Text Notes 13590 5530 0    50   ~ 10
EEPROM MEMORY
Wire Wire Line
	13530 6060 13270 6060
Wire Wire Line
	13530 6160 13390 6160
Text GLabel 13390 6160 0    50   Input ~ 0
SCL
Text GLabel 13270 6060 0    50   Input ~ 0
SDA
$Comp
L power:GND #PWR0143
U 1 1
P 13930 6550
F 0 "#PWR0143" H 13930 6300 50  0001 C CNN
F 1 "GND" H 13935 6374 50  0000 C CNN
F 2 "" H 13930 6550 50  0001 C CNN
F 3 "" H 13930 6550 50  0001 C CNN
	1    13930 6550
	1    0    0    -1  
$EndComp
Wire Wire Line
	13530 6260 13450 6260
Wire Wire Line
	13450 6260 13450 6500
Wire Wire Line
	13930 6460 13930 6550
$Comp
L power:GND #PWR0144
U 1 1
P 13450 6500
F 0 "#PWR0144" H 13450 6250 50  0001 C CNN
F 1 "GND" H 13455 6324 50  0000 C CNN
F 2 "" H 13450 6500 50  0001 C CNN
F 3 "" H 13450 6500 50  0001 C CNN
	1    13450 6500
	1    0    0    -1  
$EndComp
Wire Wire Line
	13930 5860 13930 5750
$Comp
L power:VCC #PWR0145
U 1 1
P 13930 5750
F 0 "#PWR0145" H 13930 5600 50  0001 C CNN
F 1 "VCC" H 13947 5926 50  0000 C CNN
F 2 "" H 13930 5750 50  0001 C CNN
F 3 "" H 13930 5750 50  0001 C CNN
	1    13930 5750
	1    0    0    -1  
$EndComp
$Comp
L power:GND #PWR0146
U 1 1
P 14410 6500
F 0 "#PWR0146" H 14410 6250 50  0001 C CNN
F 1 "GND" H 14415 6324 50  0000 C CNN
F 2 "" H 14410 6500 50  0001 C CNN
F 3 "" H 14410 6500 50  0001 C CNN
	1    14410 6500
	-1   0    0    -1  
$EndComp
Wire Wire Line
	14410 6060 14330 6060
Wire Wire Line
	14330 6160 14410 6160
Connection ~ 14410 6160
Wire Wire Line
	14410 6160 14410 6060
Text Notes 14690 6260 0    50   ~ 0
I2C ADDRESS \n0X54
Wire Wire Line
	14410 6160 14410 6500
Wire Wire Line
	14330 6260 14530 6260
Wire Wire Line
	14530 6260 14530 6210
$Comp
L power:VCC #PWR0147
U 1 1
P 14530 6210
F 0 "#PWR0147" H 14530 6060 50  0001 C CNN
F 1 "VCC" H 14547 6386 50  0000 C CNN
F 2 "" H 14530 6210 50  0001 C CNN
F 3 "" H 14530 6210 50  0001 C CNN
	1    14530 6210
	1    0    0    -1  
$EndComp
$Comp
L Device:R_Small_US R4
U 1 1
P 10417 3295
F 0 "R4" V 10627 3295 50  0000 C CNN
F 1 "330" V 10534 3295 50  0000 C CNN
F 2 "Resistor_SMD:R_1206_3216Metric_Pad1.42x1.75mm_HandSolder" H 10417 3295 50  0001 C CNN
F 3 "~" H 10417 3295 50  0001 C CNN
	1    10417 3295
	0    -1   -1   0   
$EndComp
Text Notes 7522 3917 0    50   ~ 0
**
$Comp
L Mechanical:Fiducial FID1
U 1 1
P 2080 8660
F 0 "FID1" H 2165 8706 50  0000 L CNN
F 1 "Fiducial" H 2165 8615 50  0000 L CNN
F 2 "Fiducial:Fiducial_1mm_Mask2mm" H 2080 8660 50  0001 C CNN
F 3 "~" H 2080 8660 50  0001 C CNN
	1    2080 8660
	1    0    0    -1  
$EndComp
$Comp
L Mechanical:Fiducial FID2
U 1 1
P 2080 8820
F 0 "FID2" H 2165 8866 50  0000 L CNN
F 1 "Fiducial" H 2165 8775 50  0000 L CNN
F 2 "Fiducial:Fiducial_1mm_Mask2mm" H 2080 8820 50  0001 C CNN
F 3 "~" H 2080 8820 50  0001 C CNN
	1    2080 8820
	1    0    0    -1  
$EndComp
$EndSCHEMATC
